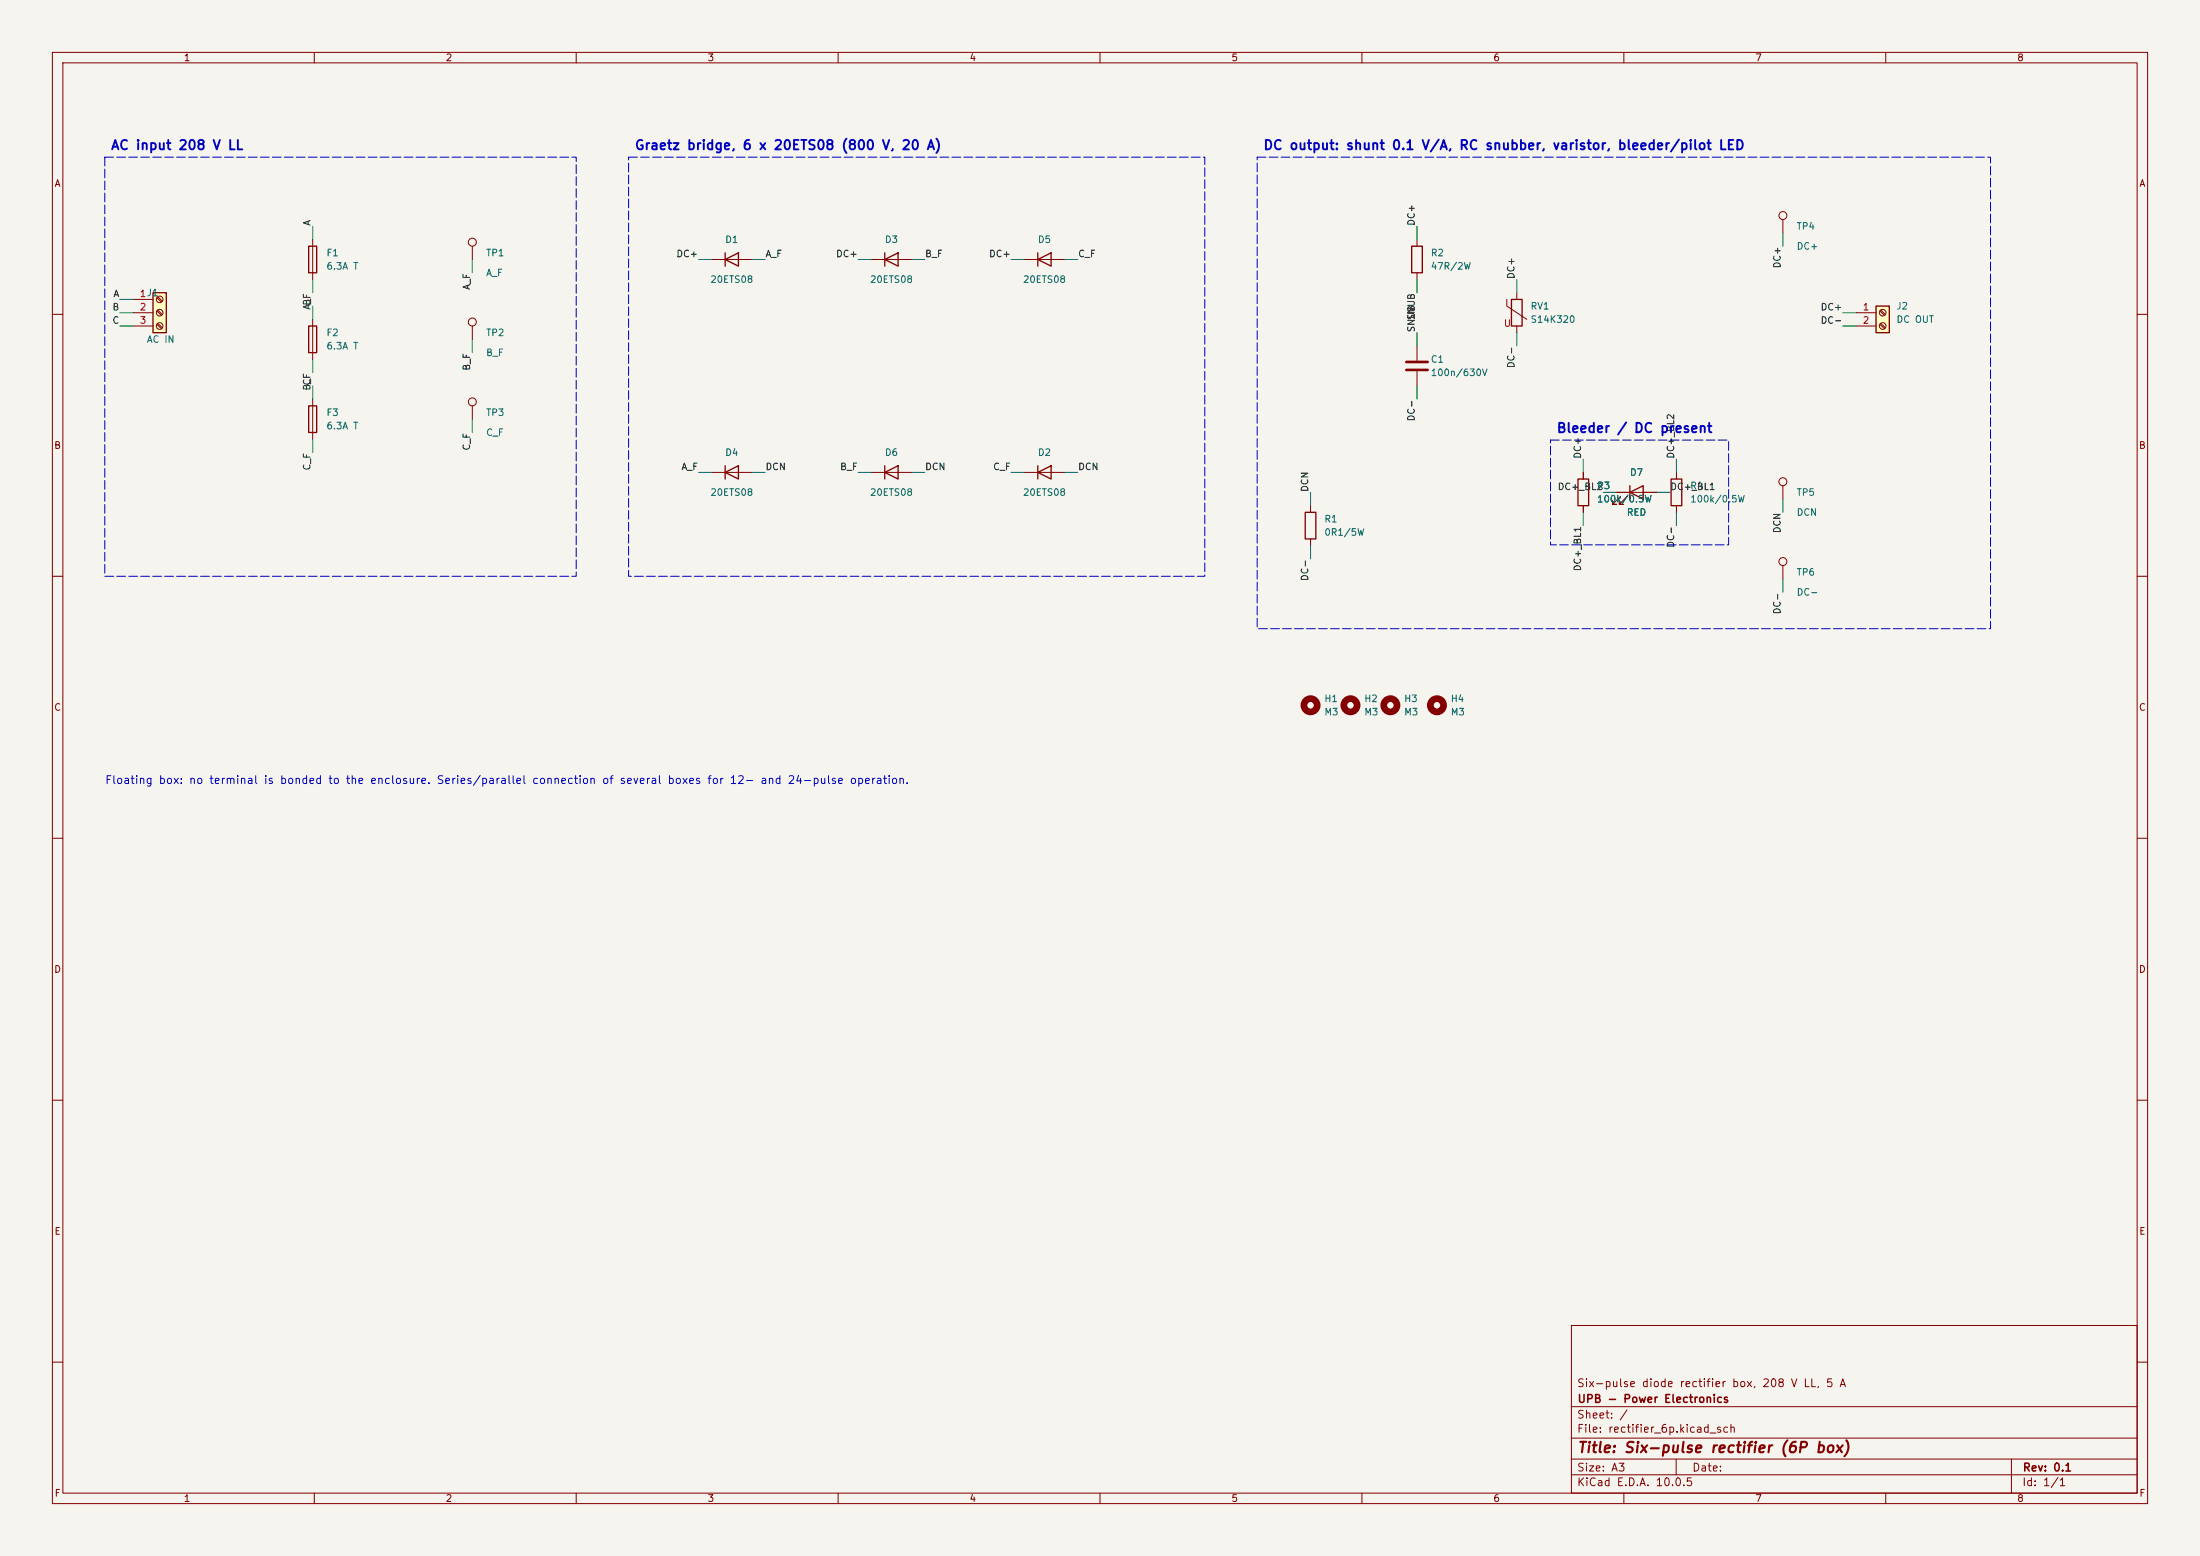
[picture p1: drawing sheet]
<svg xmlns="http://www.w3.org/2000/svg" width="420mm" height="297mm" viewBox="0 0 420 297" stroke-linecap="round" stroke-linejoin="round" font-family="sans-serif">
<path d="M0 0h420v297h-420z" fill="#f5f4ef" stroke="#f5f4ef" stroke-width=".19"/>
<g fill="none" stroke="#840000" stroke-width=".19">
<path d="M10 10h400v277h-400zM12 12h396v273h-396zM60 10v2M110 10v2M160 10v2M210 10v2M260 10v2M310 10v2M360 10v2M59.7 45.7v7.6M10 60h2M59.7 61v7.6"/>
<path d="M59.7 76.2v7.6M90.2 62.2v2.6M90.2 77.5v2.5M408 60h2M302.3 90.2v1.2M302.3 96.5v1.3M10 110h2M408 110h2M10 160h2M408 160h2M10 210h2M408 210h2"/>
<path d="M300 253h108v32h-108zM10 260h2M300 278.5h108M300 274.5h108M300 268.5h108M320 278.5v3M384 278.5v6.5M408 260h2M60 285v2M110 285v2M160 285v2M210 285v2"/>
<path d="M260 285v2M300 281.5h108M310 285v2M360 285v2"/>
<circle cx="90.2" cy="61.5" r=".76"/>
<circle cx="90.2" cy="76.7" r=".76"/>
</g>
<g fill="none" stroke="#840000" stroke-width="1.3">
<circle cx="265.4" cy="134.6" r="1.27"/>
<circle cx="274.3" cy="134.6" r="1.27"/>
</g>
<path d="M58.9 47h1.6v5.1h-1.6zM58.9 62.2h1.6v5.1h-1.6zM58.9 77.5h1.6v5.1h-1.6zM301.2 91.4h2.1v5.1h-2.1z" fill="none" stroke="#840000" stroke-width=".25"/>
<path d="M29.2 55.9h2.5v7.6h-2.5z" fill="#ffffc2"/>
<g fill="none" stroke="#840000" stroke-width=".25">
<path d="M29.2 55.9h2.5v7.6h-2.5zM138.4 49.5l2.6-1.2v2.5zM138.4 48.3v2.5M168.9 49.5l2.5-1.2v2.5zM168.9 48.3v2.5M198.1 49.5l2.6-1.2v2.5zM198.1 48.3v2.5M269.5 47h2v5.1h-2zM138.4 90.2l2.6-1.3v2.5zM138.4 88.9v2.5M168.9 90.2l2.5-1.3v2.5zM168.9 88.9v2.5"/>
<path d="M198.1 90.2l2.6-1.3v2.5zM198.1 88.9v2.5M249.2 97.8h2v5.1h-2zM311.1 94l2.6-1.3v2.6zM311.1 92.7v2.6M319 91.4h2.1v5.1h-2.1z"/>
</g>
<g fill="none" stroke="#840000" stroke-width=".19">
<path d="M25.4 57.2h3.8M25.4 59.7h3.8M29.9 56.8l.9 .9M29.9 59.4l.9 .8M30.1 56.6l.9 .9M30.1 59.2l.9 .8M90.2 47v2.5M135.9 49.5h7.6M166.4 49.5h7.6M195.6 49.5h7.6M270.5 45.7v1.3M270.5 52.1v1.2"/>
<path d="M340.4 41.9v2.6M25.4 62.2h3.8M29.9 61.9l.9 .8M30.1 61.7l.9 .9M270.5 66v2.8M270.5 70.9v2.8M135.9 90.2h7.6M166.4 90.2h7.6M195.6 90.2h7.6M250.2 96.5v1.3M308.6 94h7.6M309.4 94.7l-1.6 1.6h.8h-.8v-.8"/>
<path d="M310.6 94.7l-1.5 1.6h.8h-.8v-.8M320 90.2v1.2M320 96.5v1.3M250.2 102.9v1.2"/>
<circle cx="30.5" cy="59.7" r=".63"/>
<circle cx="30.5" cy="57.1" r=".63"/>
<circle cx="90.2" cy="46.2" r=".76"/>
<circle cx="340.4" cy="41.1" r=".76"/>
<circle cx="30.5" cy="62.2" r=".63"/>
</g>
<g fill="none" stroke="#840000" stroke-width="1.3">
<circle cx="250.2" cy="134.6" r="1.27"/>
<circle cx="257.8" cy="134.6" r="1.27"/>
</g>
<path d="M268.5 69.1h4M268.5 70.6h4" fill="none" stroke="#840000" stroke-width=".51"/>
<path d="M358.1 58.4h2.6v5.1h-2.6z" fill="#ffffc2"/>
<path d="M288.5 57.2h2.1v5h-2.1zM358.1 58.4h2.6v5.1h-2.6z" fill="none" stroke="#840000" stroke-width=".25"/>
<g fill="none" stroke="#840000" stroke-width=".19">
<path d="M287.7 57.2v1.2l3.8 2.6M289.6 55.9v1.3M354.3 59.7h3.8M358.9 59.4l.8 .8M359.1 59.2l.8 .8M289.6 62.2v1.3M354.3 62.2h3.8M358.9 61.9l.8 .8M359.1 61.7l.8 .9M302.3 90.2v1.2M302.3 96.5v1.3M308.6 94h2.5"/>
<path d="M313.7 94h2.5M340.4 92.7v2.6M340.4 108v2.5"/>
<circle cx="359.4" cy="59.7" r=".63"/>
<circle cx="359.4" cy="62.2" r=".63"/>
<circle cx="340.4" cy="91.9" r=".76"/>
<circle cx="340.4" cy="107.2" r=".76"/>
</g>
<g fill="none" stroke="#009600" stroke-width=".19">
<path d="M22.9 59.7h2.5M22.9 57.2h2.5M59.7 43.2v2.5M59.7 53.3v2.6M59.7 58.4v2.6M90.2 49.5v2.6M133.3 49.5h2.6M143.5 49.5h2.5M163.8 49.5h2.6M174 49.5h2.5M193 49.5h2.6M203.2 49.5h2.5"/>
<path d="M270.5 43.2v2.5M270.5 53.3v2.6M289.6 53.3v2.6M340.4 44.5v2.5M351.8 59.7h2.5M22.9 62.2h2.5M59.7 68.6v2.5M59.7 73.7v2.5M90.2 64.8v2.5M270.5 63.5v2.5M270.5 73.7v2.5M289.6 63.5v2.5"/>
<path d="M351.8 62.2h2.5M59.7 83.8v2.6M90.2 80v2.6M133.3 90.2h2.6M143.5 90.2h2.5M163.8 90.2h2.6M174 90.2h2.5M193 90.2h2.6M203.2 90.2h2.5M250.2 94v2.5M302.3 87.6v2.6M302.3 97.8v2.5"/>
<path d="M306.1 94h2.5M316.2 94h2.6M320 87.6v2.6M320 97.8v2.5M340.4 95.3v2.5M250.2 104.1v2.6M340.4 110.5v2.5"/>
</g>
<path d="M20 30h90v80h-90zM120 30h110v80h-110zM240 30h140v90h-140zM296 84h34v20h-34z" fill="none" stroke="#0000c2" stroke-width=".19" stroke-dasharray="1.7 .6"/>
<text font-size="2" fill="#840000" x="301" y="277.8">Title: Six-pulse rectifier (6P box)</text>
<g font-size="1.8" fill="#0000c2">
<text x="21.1" y="29.1">AC input 208 V LL</text>
<text x="121.1" y="29.1">Graetz bridge, 6 x 20ETS08 (800 V, 20 A)</text>
<text x="241.1" y="29.1">DC output: shunt 0.1 V/A, RC snubber, varistor, bleeder/pilot LED</text>
<text x="297.1" y="83.1">Bleeder / DC present</text>
</g>
<text font-size="1.5" fill="#0000c2" x="20" y="150">Floating box: no terminal is bonded to the enclosure. Series/parallel connection of several boxes for 12- and 24-pulse operation.</text>
<g font-size="1.5" fill="#840000">
<text x="300.9" y="265.1">Six-pulse diode rectifier box, 208 V LL, 5 A</text>
<text x="301" y="268.1">UPB - Power Electronics</text>
<text x="300.9" y="273.8">File: rectifier_6p.kicad_sch</text>
<text x="300.9" y="271.1">Sheet: /</text>
<text x="300.9" y="281.2">Size: A3</text>
<text x="322.9" y="281.2">Date:</text>
<text x="386" y="281.2">Rev: 0.1</text>
<text x="300.9" y="284">KiCad E.D.A. 10.0.5</text>
<text x="385.9" y="284">Id: 1/1</text>
</g>
<g font-size="1.3" fill="#840000">
<text x="35" y="12">1</text>
<text x="85" y="12">2</text>
<text x="135" y="12">3</text>
<text x="185" y="12">4</text>
<text x="235" y="12">5</text>
<text x="285" y="12">6</text>
<text x="335" y="12">7</text>
<text x="385" y="12">8</text>
<text x="10.3" y="36">A</text>
<text x="408.3" y="36">A</text>
<text x="287" y="62.7">U</text>
<text x="10.2" y="86">B</text>
<text x="408.2" y="86">B</text>
<text x="10.2" y="136">C</text>
<text x="408.2" y="136">C</text>
<text x="10.2" y="186">D</text>
<text x="408.2" y="186">D</text>
<text x="10.3" y="236">E</text>
<text x="408.3" y="236">E</text>
<text x="10.3" y="286">F</text>
<text x="35" y="287">1</text>
<text x="85" y="287">2</text>
<text x="135" y="287">3</text>
<text x="185" y="287">4</text>
<text x="235" y="287">5</text>
<text x="285" y="287">6</text>
<text x="335" y="287">7</text>
<text x="385" y="287">8</text>
<text x="408.3" y="286">F</text>
</g>
<g font-size="1.3" fill="#0f0f0f">
<text x="59.6" y="43.2" transform="rotate(-90 59.6 43.2)">A</text>
<text x="270.4" y="43.2" transform="rotate(-90 270.4 43.2)">DC+</text>
<text x="129" y="49.4">DC+</text>
<text x="146" y="49.4">A_F</text>
<text x="159.5" y="49.4">DC+</text>
<text x="176.5" y="49.4">B_F</text>
<text x="188.7" y="49.4">DC+</text>
<text x="205.7" y="49.4">C_F</text>
<text x="289.4" y="53.4" transform="rotate(-90 289.4 53.4)">DC+</text>
<text x="340.2" y="51.3" transform="rotate(-90 340.2 51.3)">DC+</text>
<text x="21.4" y="59.6">B</text>
<text x="21.5" y="57">A</text>
<text x="59.6" y="59.3" transform="rotate(-90 59.6 59.3)">A_F</text>
<text x="59.6" y="58.4" transform="rotate(-90 59.6 58.4)">B</text>
<text x="90" y="55.4" transform="rotate(-90 90 55.4)">A_F</text>
<text x="347.5" y="59.6">DC+</text>
<text x="21.4" y="62.1">C</text>
<text x="270.4" y="61.2" transform="rotate(-90 270.4 61.2)">SNUB</text>
<text x="347.5" y="62.1">DC-</text>
<text x="90" y="70.9" transform="rotate(-90 90 70.9)">B_F</text>
<text x="289.4" y="70.4" transform="rotate(-90 289.4 70.4)">DC-</text>
<text x="59.6" y="74.7" transform="rotate(-90 59.6 74.7)">B_F</text>
<text x="59.6" y="73.7" transform="rotate(-90 59.6 73.7)">C</text>
<text x="270.4" y="80.5" transform="rotate(-90 270.4 80.5)">DC-</text>
<text x="59.6" y="89.9" transform="rotate(-90 59.6 89.9)">C_F</text>
<text x="90" y="86.1" transform="rotate(-90 90 86.1)">C_F</text>
<text x="302.1" y="87.7" transform="rotate(-90 302.1 87.7)">DC+</text>
<text x="319.9" y="87.7" transform="rotate(-90 319.9 87.7)">DC+_BL2</text>
<text x="130" y="90">A_F</text>
<text x="146" y="90">DCN</text>
<text x="160.3" y="90">B_F</text>
<text x="176.5" y="90">DCN</text>
<text x="189.5" y="90">C_F</text>
<text x="205.7" y="90">DCN</text>
<text x="250.1" y="94" transform="rotate(-90 250.1 94)">DCN</text>
<text x="297.3" y="93.9">DC+_BL2</text>
<text x="318.7" y="93.9">DC+_BL1</text>
<text x="340.2" y="101.9" transform="rotate(-90 340.2 101.9)">DCN</text>
<text x="319.9" y="104.7" transform="rotate(-90 319.9 104.7)">DC-</text>
<text x="250.1" y="111" transform="rotate(-90 250.1 111)">DC-</text>
<text x="302.1" y="109.1" transform="rotate(-90 302.1 109.1)">DC+_BL1</text>
<text x="340.2" y="117.4" transform="rotate(-90 340.2 117.4)">DC-</text>
</g>
<g font-size="1.3" fill="#006464">
<text x="138.3" y="46.7">D1</text>
<text x="168.8" y="46.7">D3</text>
<text x="198" y="46.7">D5</text>
<text x="342.9" y="44.1">TP4</text>
<text x="342.9" y="48">DC+</text>
<text x="62.2" y="49.2">F1</text>
<text x="62.2" y="51.8">6.3A T</text>
<text x="92.7" y="49.2">TP1</text>
<text x="92.7" y="53">A_F</text>
<text x="273" y="49.2">R2</text>
<text x="273" y="51.8">47R/2W</text>
<text x="135.5" y="54.3">20ETS08</text>
<text x="166" y="54.3">20ETS08</text>
<text x="195.2" y="54.3">20ETS08</text>
<text x="292.1" y="59.4">RV1</text>
<text x="361.9" y="59.4">J2</text>
<text x="27.9" y="65.7">AC IN</text>
<text x="62.2" y="64.5">F2</text>
<text x="92.7" y="64.5">TP2</text>
<text x="292.1" y="61.9">S14K320</text>
<text x="361.9" y="61.9">DC OUT</text>
<text x="62.2" y="67">6.3A T</text>
<text x="92.7" y="68.3">B_F</text>
<text x="273" y="69.5">C1</text>
<text x="273" y="72.1">100n/630V</text>
<text x="62.2" y="79.7">F3</text>
<text x="62.2" y="82.2">6.3A T</text>
<text x="92.7" y="79.7">TP3</text>
<text x="92.7" y="83.5">C_F</text>
<text x="138.3" y="87.3">D4</text>
<text x="168.8" y="87.3">D6</text>
<text x="198" y="87.3">D2</text>
<text x="135.5" y="94.9">20ETS08</text>
<text x="166" y="94.9">20ETS08</text>
<text x="195.2" y="94.9">20ETS08</text>
<text x="304.8" y="93.7">R3</text>
<text x="311.1" y="91.1">D7</text>
<text x="322.6" y="93.7">R4</text>
<text x="342.9" y="94.9">TP5</text>
<text x="252.7" y="100">R1</text>
<text x="304.8" y="96.2">100k/0.5W</text>
<text x="310.4" y="98.8">RED</text>
<text x="322.6" y="96.2">100k/0.5W</text>
<text x="342.9" y="98.8">DCN</text>
<text x="252.7" y="102.6">0R1/5W</text>
<text x="342.9" y="110.2">TP6</text>
<text x="342.9" y="114">DC-</text>
<text x="252.7" y="134.3">H1</text>
<text x="252.7" y="136.9">M3</text>
<text x="260.3" y="134.3">H2</text>
<text x="260.3" y="136.9">M3</text>
<text x="268" y="134.3">H3</text>
<text x="268" y="136.9">M3</text>
<text x="276.8" y="134.3">H4</text>
<text x="276.8" y="136.9">M3</text>
</g>
<g font-size="1.3" fill="#a90000">
<text x="26.6" y="57">1J1</text>
<text x="26.6" y="59.6">2</text>
<text x="355.5" y="59.6">1</text>
<text x="26.6" y="62.1">3</text>
<text x="355.5" y="62.1">2</text>
</g>
</svg>
